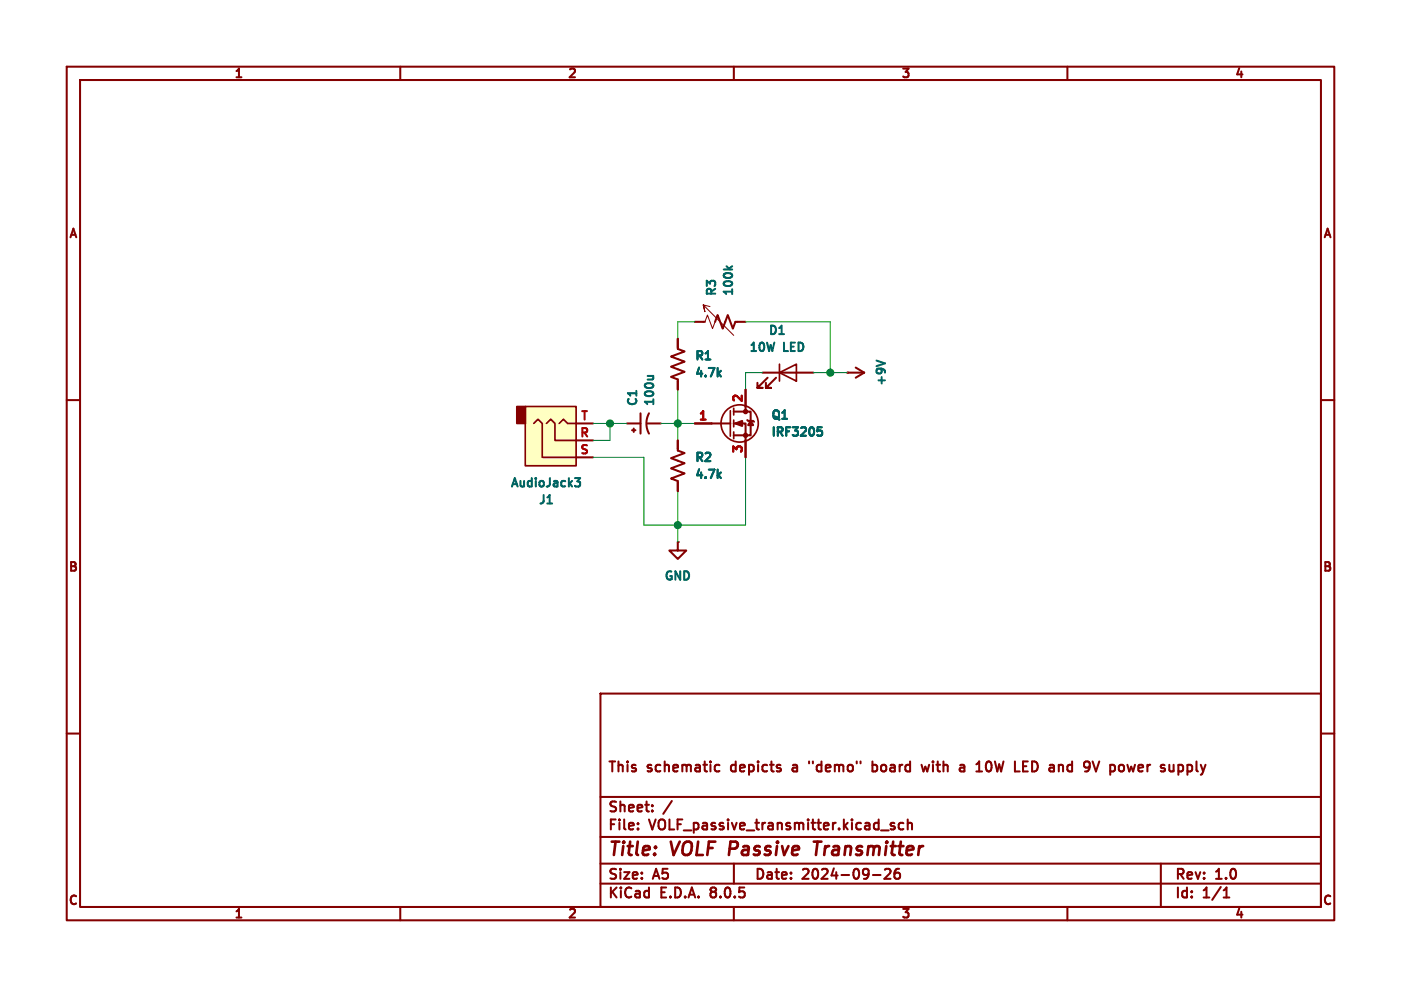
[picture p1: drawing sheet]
<svg xmlns="http://www.w3.org/2000/svg" width="210mm" height="148mm" viewBox="0 0 210 148" stroke-linecap="round" stroke-linejoin="round" font-family="sans-serif">
<g fill="none" stroke="#840000" stroke-width=".3">
<path d="M10 10h190v128h-190zM12 12h186v124h-186zM60 10v2M110 10v2M160 10v2M10 60h2M101.6 50.8v1.5l1 .4-2 .8 2 .7-2 .8 2 .8-2 .7 1 .4v1.5M198 60h2M101.6 81.3v1.3h1.3l-1.3 1.2-1.3-1.2h1.3M10 110h2M90 104h108v32h-108zM90 119.5h108"/>
<path d="M107.3 115.6h.6M107.3 114.8h.6M109.7 114.8l-.1 .2v.4l.1 .2M118.9 114.8h.5l.1 .9M119.5 115l-.5 .1a.29 .29 0 0 0-.2 .3 .29 .29 0 0 0 .2 .3l.5-.1M121.3 114.2v.3M121.9 114.2v.3M122.7 114.7l-.3 .3v.4l.3 .3M130.8 114.8l.4-.1 .3 .3v.4l-.1 .2h-.6M130.8 114.2v1.5M132.7 114.8a.41 .41 0 0 0-.6 .2v.4a.41 .41 0 0 0 .6 .2M139.3 114.7l-.3 1"/>
<path d="M139.9 114.2v.1M139.9 114.7v1M140.4 114.7h.5M140.6 114.2v1.3l.2 .2M146.4 115.7h.8M146.4 114.6l.4-.4v1.5M147.9 114.5l.2-.3 .3 .1 .2 .2M149.1 114.2l.4 1.5 .3-1.1 .3 1.1 .3-1.5M167 114.8l.1 .2v.4l-.1 .2M168.2 114.7a.41 .41 0 0 0-.5 .3v.4a.41 .41 0 0 0 .5 .3M172.4 114.7l-.3 .1-.1 .2M179.4 114.2v1.3"/>
<path d="M180 114.7l.4 1M180.4 115.7l-.2 .3-.2 .2M180.7 114.7l-.3 1M198 110h2M60 136v2M90 132.5h108M90 129.5h108M90 125.5h108M95.6 124.2v.2M95.6 123.5v.1M96.2 131.6v.2M96.2 130.9v.1"/>
<path d="M97.8 121.5v.2M97.8 120.8v.1M106.6 133.2l-.1 .2 .1 .3M106.6 133.8l-.1 .2v.3l.1 .2M110 136v2M110 129.5v3M118.6 131.6v.2M118.6 130.9v.1M130.9 131.2h1.1M132.1 124.5h1.1M132.6 130.4l.3-.1 .5 .1a.41 .41 0 0 1 0 .5l-.8 .9h.9M134.1 123.5l-.4-.1-.2 .2 .1 .2 .5 .2v.3h-.6"/>
<path d="M134.8 130.3a.59 .59 0 0 0-.7 .6v.6l.1 .2 .4 .1 .3-.2v-.5l-.1-.2h-.4l-.3 .2M135.4 123.5l-.4-.1-.3 .3v.4l.2 .2h.5M136.1 123.5a.37 .37 0 0 1 .6 .1v.8M136.1 122.9v1.5M160 136v2M174 129.5v6.5M183.4 134.6h.9M183.7 133.3l.2-.2v1.5"/>
</g>
<path d="M122 126.2h1.1M122.6 126.2l-.3 2" fill="none" stroke="#840000" stroke-width=".4"/>
<path d="M105.8 53.9h.7M107.7 56l.4 .5M108.1 55.6l-.5 .5" fill="none" stroke="#006464" stroke-width=".3"/>
<circle cx="101.6" cy="81.3" r=".15" fill="#840000"/>
<path d="M127 55.9h2.5M128.3 55.1l1.2 .8M129.5 55.9l-1.2 .7" fill="none" stroke="#840000" stroke-width=".3"/>
<circle cx="127" cy="55.9" r=".15" fill="#840000"/>
<path d="M131.4 54.1l1.3 .4M107.7 71.2l.4 .5M108.1 70.8l-.5 .5" fill="none" stroke="#006464" stroke-width=".3"/>
<path d="M101.6 66v1.6l1 .3-2 .8 2 .8-2 .7 2 .8-2 .8 1 .3v1.6" fill="none" stroke="#840000" stroke-width=".3"/>
<path d="M78.7 61h7.7v8.9h-7.7z" fill="#ffffc2"/>
<path d="M77.5 61h1.2v2.5h-1.2z" fill="#840000" stroke="#840000" stroke-width=".25"/>
<g fill="none" stroke="#840000" stroke-width=".25">
<path d="M116.8 55.9l2.6-1.3v2.6zM116.8 54.6v2.6M78.7 61h7.7v8.9h-7.7zM80 63.5l.6-.6 .7 .6v5.1h5.1M81.9 63.5l.6-.6 .7 .6v2.5h3.2M83.8 63.5l.7-.6 .6 .6h1.3M109.5 61.6v3.8M110 61.2v1M110 63v1M110 64.8v1"/>
<circle cx="110.9" cy="63.5" r="2.79"/>
</g>
<g fill="none" stroke="#840000" stroke-width=".3">
<path d="M101.6 50.8v1.3M101.6 57.2v1.2M104.1 48.3h1.6M107.2 48.3l.4-1.1 .7 2.1 .8-2.1 .8 2.1 .3-1h1.6M111.8 58.4v3.3M114.3 55.9h7.6M115.1 56.6l-1.6 1.6h.8h-.8v-.8M116.3 56.6l-1.5 1.6h.8h-.8v-.8M86.4 66h2.5M86.4 68.6h2.5M86.4 63.5h2.5M94 63.5h2"/>
<path d="M94.7 64.5h.5M95 64.3v.5M96 62v3M97 63.5h2.1M97.3 62a3.2 3.2 0 0 0 0 3M101.6 66v1.3M101.6 72.4v1.3M104.1 63.5h5.4M110 63.5h1.8v5.1M110 61.7h2.5v3.6h-2.5M112 63l.1 .1h.8l.1 .1M112.5 63.1l.4 .7h-.8z"/>
</g>
<g fill="none" stroke="#006464" stroke-width=".3">
<path d="M108.9 39.9l.5 .5M109.8 39.9l-.5 .4M95.4 58.6v.7M97.1 56.4h.8M97.8 56.4l.1 .2v.3M105.8 53.9h.7M107.7 56l.4 .5M108.1 55.6l-.5 .5M116.8 50.1h.7M82 75.5h.8M86.2 71.7h.8l-.5 .5 .4 .1v.5l-.2 .2h-.3l-.2-.2M107.7 71.2l.4 .5"/>
<path d="M108.1 70.8l-.5 .5M122.6 64.1h.6M122.6 64.6h.4l.2 .2-.1 .5h-.5"/>
</g>
<g fill="#840000" stroke="#840000" stroke-width=".3">
<path d="M110.2 63.5l1.1-.4v.8z"/>
<circle cx="111.8" cy="65.3" r=".25"/>
<circle cx="111.8" cy="61.7" r=".25"/>
</g>
<path d="M105 62.9h.8" fill="none" stroke="#a90000" stroke-width=".3"/>
<path d="M105.7 48.3l.3-1.1 .8 2.1 .4-1M106.4 46l-1-.3 .3 1-.3-1 4.6 4.6" fill="none" stroke="#840000" stroke-width=".15"/>
<path d="M101.6 58.4v7.6M104.1 48.3h-2.5v2.5M111.8 48.3h12.7v7.6M114.3 55.9h-2.5v2.5M121.9 55.9h5.1M88.9 68.6h7.6v10.1h15.3v-10.1M88.9 63.5h5.1M91.4 63.5v2.5h-2.5M99.1 63.5h5M101.6 73.7v7.6" fill="none" stroke="#009600" stroke-width=".15"/>
<g fill="#009600" stroke="#009600" stroke-width=".3">
<circle cx="124.5" cy="55.9" r=".46"/>
<circle cx="91.4" cy="63.5" r=".46"/>
<circle cx="101.6" cy="78.7" r=".46"/>
<circle cx="101.6" cy="63.5" r=".46"/>
</g>
<g font-size="2.8" fill="#840000">
<text x="91" y="128.9">Title:</text>
<text x="100.7" y="128.9">VOLF Passive</text>
<text x="123.7" y="128.9">Transmitter</text>
</g>
<g font-size="2.1" fill="#840000">
<text x="91" y="116.2">This</text>
<text x="97.2" y="116.2">schematic</text>
<text x="110.3" y="116.2">depicts</text>
<text x="123.3" y="116.2">&quot;demo&quot;</text>
<text x="133.3" y="116.2">board</text>
<text x="141.4" y="116.2">with</text>
<text x="147.7" y="116.2">a</text>
<text x="150.8" y="116.2">10W</text>
<text x="157.1" y="116.2">LED</text>
<text x="162.9" y="116.2">and</text>
<text x="168.8" y="116.2">9V</text>
<text x="173.2" y="116.2">power</text>
<text x="91" y="124.9">File:</text>
<text x="91" y="122.2">Sheet:</text>
<text x="97.6" y="124.9">VOLF_passive_transmitter.kicad_sch</text>
<text x="99.7" y="122.2">/</text>
<text x="91" y="135.1">KiCad</text>
<text x="91" y="132.3">Size:</text>
<text x="98.1" y="132.3">A5</text>
<text x="99.2" y="135.1">E.D.A.</text>
<text x="107.2" y="135.1">8.0.5</text>
<text x="113" y="132.3">Date:</text>
<text x="120.5" y="132.3">2024-09-26</text>
<text x="176" y="132.3">Rev:</text>
<text x="176" y="135.1">Id:</text>
<text x="180.6" y="135.1">1/1</text>
<text x="182.4" y="132.3">1.0</text>
</g>
<g font-size="1.8" fill="#840000">
<text x="35" y="12.1">1</text>
<text x="85" y="12.1">2</text>
<text x="135" y="12.1">3</text>
<text x="185" y="12.1">4</text>
<text x="10.1" y="36.1">A</text>
<text x="198.1" y="36.1">A</text>
<text x="10" y="86.1">B</text>
<text x="198" y="86.1">B</text>
<text x="10" y="136.1">C</text>
<text x="198" y="136.1">C</text>
<text x="35" y="138.1">1</text>
<text x="85" y="138.1">2</text>
<text x="135" y="138.1">3</text>
<text x="185" y="138.1">4</text>
</g>
<g font-size="1.8" fill="#006464">
<text x="107.7" y="44.7" transform="rotate(-90 107.7 44.7)">R3</text>
<text x="110.3" y="44.7" transform="rotate(-90 110.3 44.7)">100k</text>
<text x="112" y="53.2">10W</text>
<text x="115" y="50.6">D1</text>
<text x="117.5" y="53.2">LED</text>
<text x="103.9" y="54.4">R1</text>
<text x="103.9" y="57">4.7k</text>
<text x="133.2" y="58.1" transform="rotate(-90 133.2 58.1)">+9V</text>
<text x="95.9" y="61.2" transform="rotate(-90 95.9 61.2)">C1</text>
<text x="98.5" y="61.2" transform="rotate(-90 98.5 61.2)">100u</text>
<text x="115.4" y="63.3">Q1</text>
<text x="115.4" y="65.9">IRF3205</text>
<text x="103.9" y="69.7">R2</text>
<text x="76.3" y="73.5">AudioJack3</text>
<text x="80.5" y="76">J1</text>
<text x="103.9" y="72.2">4.7k</text>
<text x="99.3" y="87.5">GND</text>
</g>
<g font-size="1.8" fill="#a90000">
<text x="86.7" y="65.6">R</text>
<text x="86.8" y="63.1">T</text>
<text x="104.5" y="63.1">1</text>
<text x="111.4" y="60.6" transform="rotate(-90 111.4 60.6)">2</text>
<text x="86.7" y="68.2">S</text>
<text x="111.4" y="68.2" transform="rotate(-90 111.4 68.2)">3</text>
</g>
</svg>
